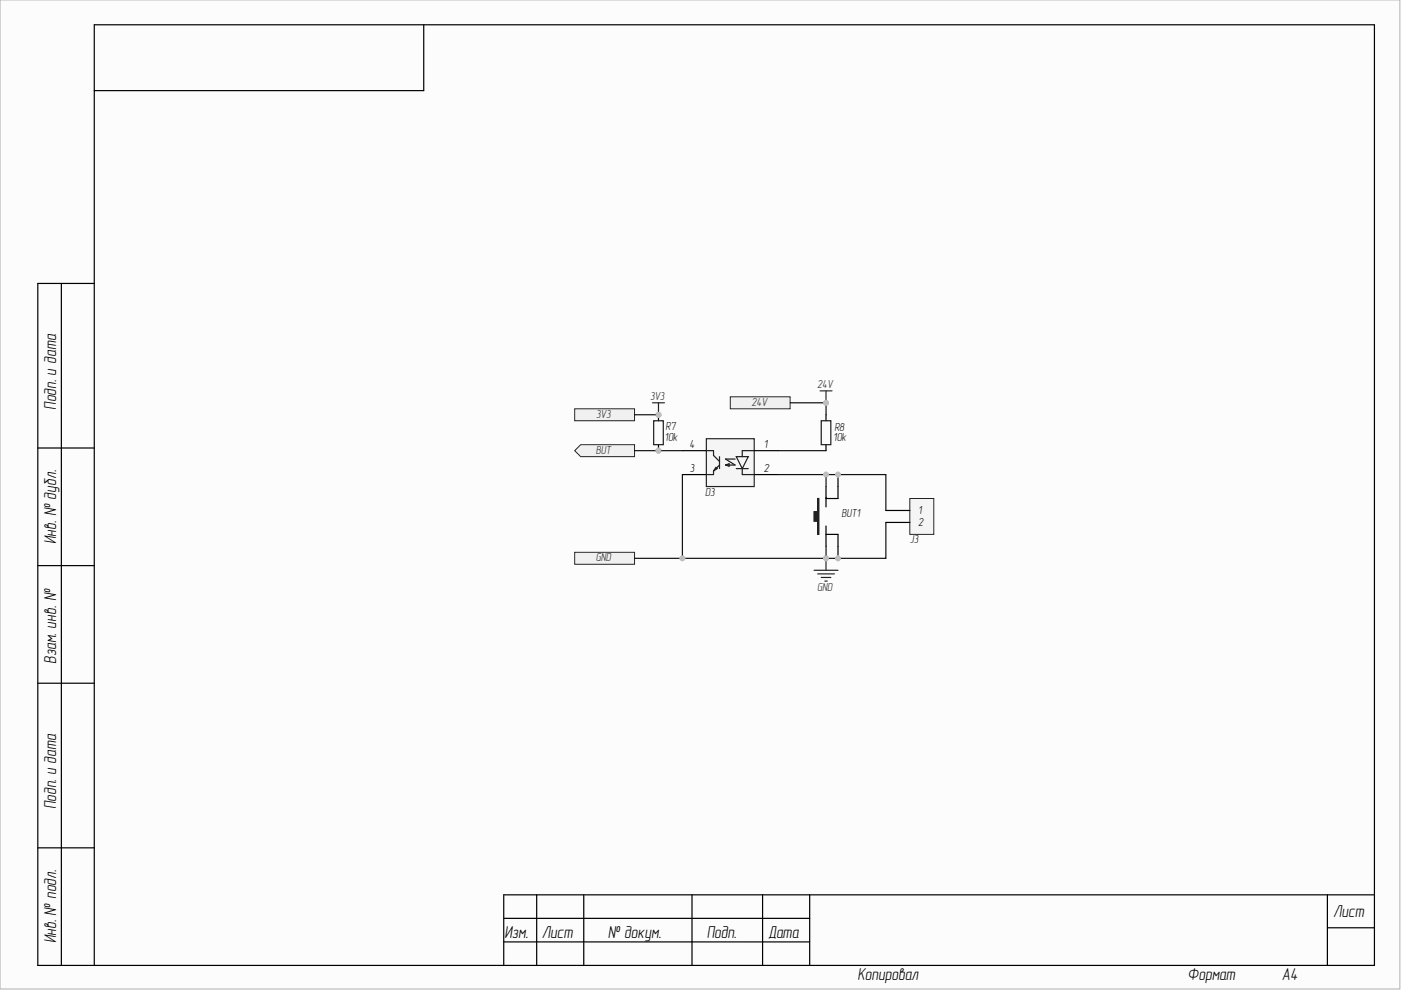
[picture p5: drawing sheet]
<svg xmlns="http://www.w3.org/2000/svg" width="297mm" height="210mm" viewBox="0 0 297 210" stroke-linecap="round" stroke-linejoin="round" font-family="sans-serif">
<path d="M0 0h296.8v209.7h-296.8z" fill-rule="evenodd" fill="#fcfcfc"/>
<path d="M0 0h296.8v209.7h-296.8z" fill="none" stroke="#bdbdbd" stroke-width=".21"/>
<path d="M0 0h296.8v209.7h-296.8z" fill-rule="evenodd" fill="#fcfcfc"/>
<path d="M0 0h296.8v209.7h-296.8z" fill="none" stroke="#bdbdbd" stroke-width=".21"/>
<g fill="none" stroke="#000" stroke-width=".25">
<path d="M89.8 5.3v13.9h-69.8M13 60.1v144.6M20 60.1h-12v144.6h283.4v-199.4h-271.4v199.4M8 95h12M8 119.9h12M8 144.9h12M8 179.8h12M106.8 194.7h64.9M106.8 199.7h64.9M113.8 189.7v15M123.8 189.7v15M146.7 189.7v15"/>
<path d="M161.7 189.7v15M171.7 189.7v15M281.4 189.7v15M281.4 196.7h10M291.4 189.7h-184.6v15"/>
</g>
<path d="M121.8 95.6l1.3-1.3h11.4v2.5h-11.4z" fill-rule="evenodd" fill="#f0f0f0"/>
<path d="M121.8 95.6l1.3-1.3h11.4v2.5h-11.4z" fill="none" stroke="#262626" stroke-width=".21"/>
<path d="M154.8 84.1h12.7v2.6h-12.7z" fill-rule="evenodd" fill="#f0f0f0"/>
<path d="M154.8 84.1h12.7v2.6h-12.7z" fill="none" stroke="#262626" stroke-width=".21"/>
<path d="M121.8 117.1h12.7v2.5h-12.7z" fill-rule="evenodd" fill="#f0f0f0"/>
<path d="M121.8 117.1h12.7v2.5h-12.7z" fill="none" stroke="#262626" stroke-width=".21"/>
<path d="M175.1 103.2v2.5M177.7 103.2v2.5" fill="none" stroke="#000" stroke-width=".25"/>
<path d="M173.4 105.7h.2v7.6h-.2v-2.8h-.8v-2h.8z" fill-rule="evenodd" fill="#1c1c1c"/>
<path d="M173.4 105.7h.2v7.6h-.2v-2.8h-.8v-2h.8z" fill="none" stroke="#1c1c1c" stroke-width=".25"/>
<path d="M175.1 105.4v2.1M175.1 111.5v4.3M175.1 113.3h2.6v2.5M175.1 105.7h2.6" fill="none" stroke="#000" stroke-width=".25"/>
<path d="M175.1 118.4v2.5M172.6 120.9h5.1M173.4 121.7h3.5M174.1 122.4h2.1M174.9 123.2h.5" fill="none" stroke="#262626" stroke-width=".25"/>
<circle cx="175.1" cy="118.4" r=".51" fill="#c1c1c1"/>
<circle cx="175.1" cy="118.4" r=".51" fill="none" stroke="#c1c1c1" stroke-width=".21"/>
<path d="M173.9 82.9h2.5M175.1 82.9v2.5" fill="none" stroke="#262626" stroke-width=".25"/>
<circle cx="175.1" cy="85.4" r=".51" fill="#c1c1c1"/>
<circle cx="175.1" cy="85.4" r=".51" fill="none" stroke="#c1c1c1" stroke-width=".21"/>
<path d="M175.1 87.9v1.3M175.1 94.3v1.3" fill="none" stroke="#000" stroke-width=".25"/>
<path d="M174.1 89.2h2.1v5.1h-2.1z" fill="none" stroke="#1c1c1c" stroke-width=".25"/>
<circle cx="139.6" cy="95.6" r=".51" fill="#c1c1c1"/>
<circle cx="139.6" cy="95.6" r=".51" fill="none" stroke="#c1c1c1" stroke-width=".21"/>
<circle cx="139.6" cy="87.9" r=".51" fill="#c1c1c1"/>
<circle cx="139.6" cy="87.9" r=".51" fill="none" stroke="#c1c1c1" stroke-width=".21"/>
<path d="M139.6 94.3v1.3" fill="none" stroke="#000" stroke-width=".25"/>
<circle cx="139.6" cy="95.6" r=".51" fill="#c1c1c1"/>
<circle cx="139.6" cy="95.6" r=".51" fill="none" stroke="#c1c1c1" stroke-width=".21"/>
<path d="M139.6 87.9v1.3" fill="none" stroke="#000" stroke-width=".25"/>
<circle cx="139.6" cy="87.9" r=".51" fill="#c1c1c1"/>
<circle cx="139.6" cy="87.9" r=".51" fill="none" stroke="#c1c1c1" stroke-width=".21"/>
<path d="M138.6 89.2h2v5.1h-2z" fill="none" stroke="#1c1c1c" stroke-width=".25"/>
<path d="M149.8 93h10.1v10.2h-10.1z" fill-rule="evenodd" fill="#f5f5f5"/>
<path d="M149.8 93h10.1v10.2h-10.1z" fill="none" stroke="#262626" stroke-width=".25"/>
<path d="M144.7 95.6h5.1M159.9 95.6h5.1M144.7 100.6h5.1M159.9 100.6h5.1" fill="none" stroke="#000" stroke-width=".25"/>
<path d="M149.8 95.6h1.5v1l1.3 1.2M151.3 99.9v.7h-1.5M151.8 99.1l.2 .3-.7 .5zM152.6 96.8v2.6M152.6 98.6l-1.3 1.3M153.8 98.6l.8-.3v.5zM155.9 97.3h-2.1l2.1 1.3h-2.1M156.1 96.8h2.5l-1.2 2.6zM156.1 99.4h2.5M157.4 99.4v1.2h2.5M159.9 95.6h-2.5v1.2" fill="none" stroke="#1c1c1c" stroke-width=".25"/>
<path d="M177.7 100.6v2.6" fill="none" stroke="#0e0e0e" stroke-width=".25"/>
<circle cx="177.7" cy="100.6" r=".51" fill="#c1c1c1"/>
<circle cx="177.7" cy="100.6" r=".51" fill="none" stroke="#c1c1c1" stroke-width=".21"/>
<path d="M177.7 115.8v2.6" fill="none" stroke="#0e0e0e" stroke-width=".25"/>
<circle cx="177.7" cy="118.4" r=".51" fill="#c1c1c1"/>
<circle cx="177.7" cy="118.4" r=".51" fill="none" stroke="#c1c1c1" stroke-width=".21"/>
<path d="M134.5 118.4h40.6" fill="none" stroke="#0e0e0e" stroke-width=".25"/>
<circle cx="144.7" cy="118.4" r=".51" fill="#c1c1c1"/>
<circle cx="144.7" cy="118.4" r=".51" fill="none" stroke="#c1c1c1" stroke-width=".21"/>
<circle cx="175.1" cy="118.4" r=".51" fill="#c1c1c1"/>
<circle cx="175.1" cy="118.4" r=".51" fill="none" stroke="#c1c1c1" stroke-width=".21"/>
<path d="M175.1 85.4v2.5" fill="none" stroke="#0e0e0e" stroke-width=".25"/>
<circle cx="175.1" cy="85.4" r=".51" fill="#c1c1c1"/>
<circle cx="175.1" cy="85.4" r=".51" fill="none" stroke="#c1c1c1" stroke-width=".21"/>
<path d="M167.5 85.4h7.6" fill="none" stroke="#0e0e0e" stroke-width=".25"/>
<circle cx="175.1" cy="85.4" r=".51" fill="#c1c1c1"/>
<circle cx="175.1" cy="85.4" r=".51" fill="none" stroke="#c1c1c1" stroke-width=".21"/>
<path d="M134.5 95.6h5.1M165 95.6h10.1" fill="none" stroke="#0e0e0e" stroke-width=".25"/>
<circle cx="139.6" cy="95.6" r=".51" fill="#c1c1c1"/>
<circle cx="139.6" cy="95.6" r=".51" fill="none" stroke="#c1c1c1" stroke-width=".21"/>
<path d="M165 100.6h10.1" fill="none" stroke="#0e0e0e" stroke-width=".25"/>
<circle cx="175.1" cy="100.6" r=".51" fill="#c1c1c1"/>
<circle cx="175.1" cy="100.6" r=".51" fill="none" stroke="#c1c1c1" stroke-width=".21"/>
<path d="M144.7 100.6v17.8" fill="none" stroke="#0e0e0e" stroke-width=".25"/>
<circle cx="144.7" cy="118.4" r=".51" fill="#c1c1c1"/>
<circle cx="144.7" cy="118.4" r=".51" fill="none" stroke="#c1c1c1" stroke-width=".21"/>
<path d="M187.8 110.8v7.6h-12.7v-2.6" fill="none" stroke="#0e0e0e" stroke-width=".25"/>
<circle cx="175.1" cy="118.4" r=".51" fill="#c1c1c1"/>
<circle cx="175.1" cy="118.4" r=".51" fill="none" stroke="#c1c1c1" stroke-width=".21"/>
<circle cx="177.7" cy="118.4" r=".51" fill="#c1c1c1"/>
<circle cx="177.7" cy="118.4" r=".51" fill="none" stroke="#c1c1c1" stroke-width=".21"/>
<path d="M175.1 103.2v-2.6h12.7v7.6" fill="none" stroke="#0e0e0e" stroke-width=".25"/>
<circle cx="175.1" cy="100.6" r=".51" fill="#c1c1c1"/>
<circle cx="175.1" cy="100.6" r=".51" fill="none" stroke="#c1c1c1" stroke-width=".21"/>
<circle cx="177.7" cy="100.6" r=".51" fill="#c1c1c1"/>
<circle cx="177.7" cy="100.6" r=".51" fill="none" stroke="#c1c1c1" stroke-width=".21"/>
<path d="M139.6 95.6h5.1" fill="none" stroke="#0e0e0e" stroke-width=".25"/>
<circle cx="139.6" cy="95.6" r=".51" fill="#c1c1c1"/>
<circle cx="139.6" cy="95.6" r=".51" fill="none" stroke="#c1c1c1" stroke-width=".21"/>
<path d="M138.3 85.4h2.6M139.6 85.4v2.5" fill="none" stroke="#262626" stroke-width=".25"/>
<circle cx="139.6" cy="87.9" r=".51" fill="#c1c1c1"/>
<circle cx="139.6" cy="87.9" r=".51" fill="none" stroke="#c1c1c1" stroke-width=".21"/>
<path d="M121.8 86.7h12.7v2.5h-12.7z" fill-rule="evenodd" fill="#f0f0f0"/>
<path d="M121.8 86.7h12.7v2.5h-12.7z" fill="none" stroke="#262626" stroke-width=".21"/>
<path d="M134.5 87.9h5.1" fill="none" stroke="#0e0e0e" stroke-width=".25"/>
<circle cx="139.6" cy="87.9" r=".51" fill="#c1c1c1"/>
<circle cx="139.6" cy="87.9" r=".51" fill="none" stroke="#c1c1c1" stroke-width=".21"/>
<path d="M192.9 105.7h5.1v7.6h-5.1z" fill-rule="evenodd" fill="#f5f5f5"/>
<path d="M192.9 105.7h5.1v7.6h-5.1z" fill="none" stroke="#262626" stroke-width=".21"/>
<path d="M187.8 108.2h5.1M187.8 110.8h5.1" fill="none" stroke="#000" stroke-width=".25"/>
<g font-size="3.7">
<text x="11.9" y="86.9" transform="rotate(-90 11.9 86.9)">Подп. и дата</text>
<text x="11.9" y="115.4" transform="rotate(-90 11.9 115.4)">Инв. № дубл.</text>
<text x="11.9" y="140.8" transform="rotate(-90 11.9 140.8)">Взам. инв. №</text>
<text x="11.9" y="171.6" transform="rotate(-90 11.9 171.6)">Подп. и дата</text>
<text x="282.7" y="194.4">Лист</text>
<text x="11.9" y="200" transform="rotate(-90 11.9 200)">Инв. № подл.</text>
<text x="106.9" y="198.8">Изм.</text>
<text x="114.9" y="198.8">Лист</text>
<text x="128.9" y="198.8">№ докум.</text>
<text x="149.8" y="198.8">Подп.</text>
<text x="162.9" y="198.8">Дата</text>
<text x="181.8" y="207.8">Копировал</text>
<text x="251.8" y="207.8">Формат</text>
<text x="271.8" y="207.8">A4</text>
</g>
<g font-size="2.5" fill="#262626">
<text x="173.3" y="82.3">24V</text>
<text x="126.4" y="88.6">3V3</text>
<text x="137.8" y="84.8">3V3</text>
<text x="159.3" y="86.1">24V</text>
<text x="126.3" y="96.2">BUT</text>
<text x="126.3" y="119">GND</text>
<text x="173.3" y="125.4">GND</text>
</g>
<g font-size="2.5" fill="#0e0e0e">
<text x="140.9" y="93.4">10k</text>
<text x="141.1" y="91.1">R7</text>
<text x="176.7" y="93.4">10k</text>
<text x="176.9" y="91.4">R8</text>
<text x="149.5" y="105.1">D3</text>
<text x="178.4" y="109.6">BUT1</text>
<text x="192.9" y="115.2">J3</text>
</g>
<g font-size="2.5">
<text x="146.2" y="94.9">4</text>
<text x="161.9" y="94.9">1</text>
<text x="146.3" y="100">3</text>
<text x="161.9" y="100">2</text>
<text x="194.7" y="108.9">1</text>
<text x="194.7" y="111.4">2</text>
</g>
</svg>
